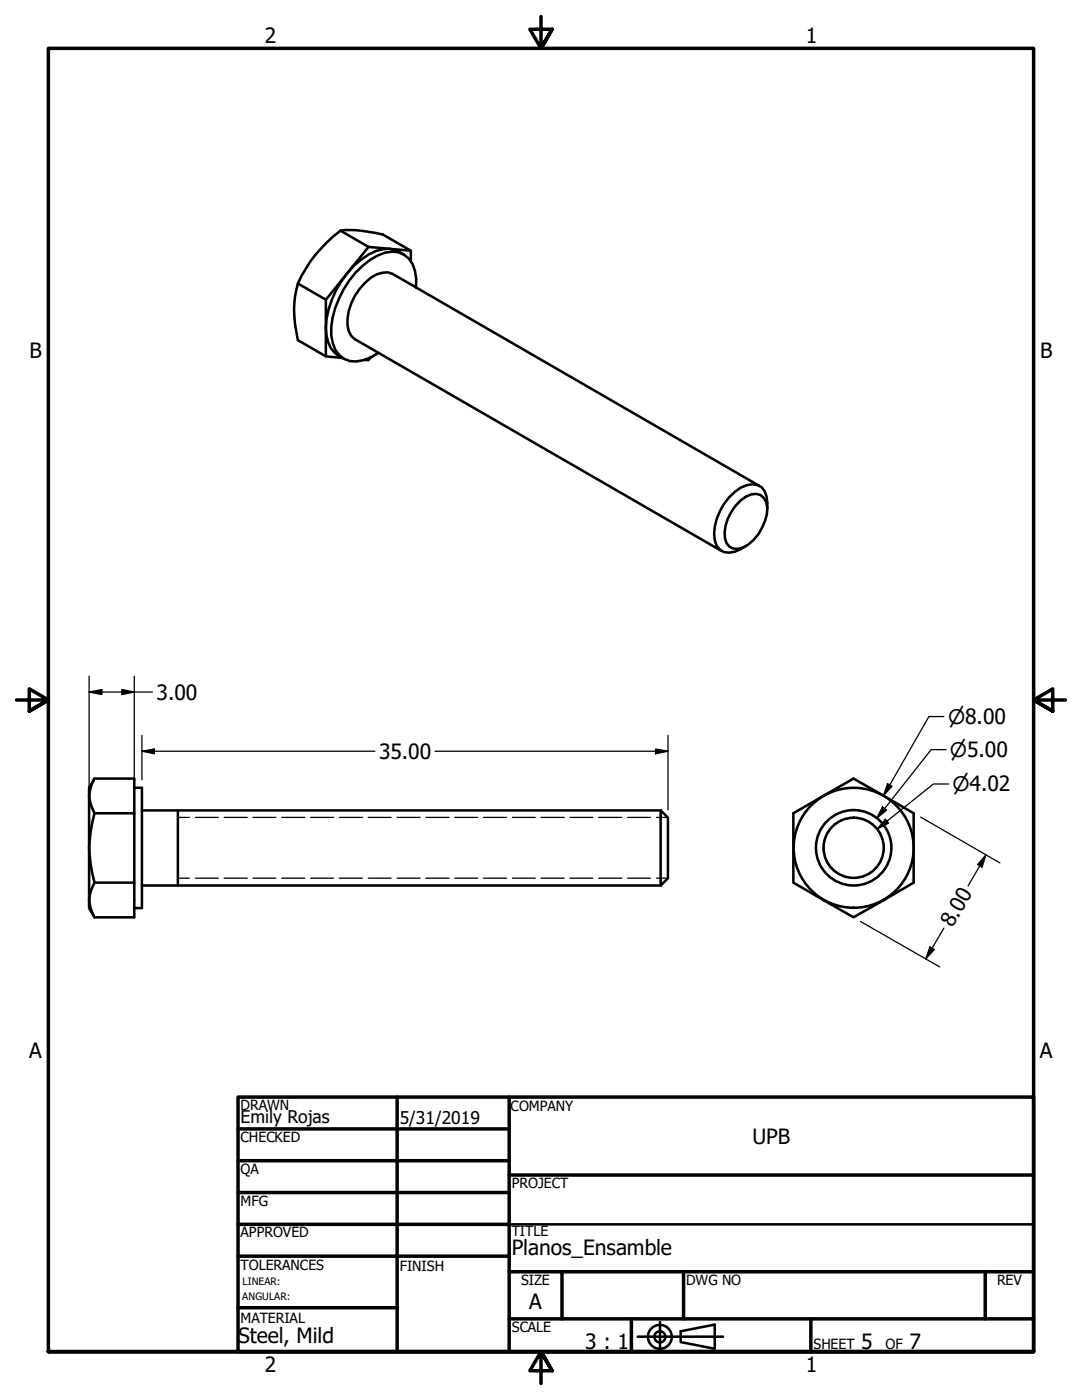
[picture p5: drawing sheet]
<svg xmlns="http://www.w3.org/2000/svg" width="216mm" height="279mm" viewBox="0 0 216 279" stroke-linecap="round" stroke-linejoin="round" font-family="sans-serif">
<!-- layer: Hidden Narrow (ANSI) -->
<g fill="none" stroke="#000" stroke-width=".25">
<path d="M35.5 163.1h2.3M35.5 175.3h2.3M39 163.1h4.6M39 175.3h4.6M44.7 163.1h4.6M44.7 175.3h4.6M50.5 163.1h4.6M50.5 175.3h4.6M56.2 163.1h4.6M56.2 175.3h4.6M62 163.1h4.5M62 175.3h4.5"/>
<path d="M67.7 163.1h4.6M67.7 175.3h4.6M73.5 163.1h4.5M73.5 175.3h4.5M79.2 163.1h4.6M79.2 175.3h4.6M85 163.1h4.6M85 175.3h4.6M90.7 163.1h4.6M90.7 175.3h4.6M96.5 163.1h4.6M96.5 175.3h4.6"/>
<path d="M102.2 163.1h4.6M102.2 175.3h4.6M107.9 163.1h4.7M107.9 175.3h4.7M113.7 163.1h4.6M113.7 175.3h4.6M119.4 163.1h4.7M119.4 175.3h4.7M125.2 163.1h4.6M125.2 175.3h4.6M131 163.1h2.3M131 175.3h2.3"/>
<path d="M164.5 171.1l.7 1.4 1 1.1 1 .8M165.3 165.9a5.2 5.2 0 0 0-1 4.2M168.2 174.9a6 6 0 0 0 4.2 0M169.7 163.2a5.9 5.9 0 0 0-3.8 1.8M170.9 163.2a5.9 5.9 0 0 1 3.8 1.8M175.3 165.9a5.2 5.2 0 0 1 1 4.2M176.1 171.1l-.6 1.4-1.1 1.1-1 .8"/>
</g>
<!-- layer: Visible (ANSI) -->
<g fill="none" stroke="#000" stroke-width=".51">
<path d="M65 59.8v5.7M67.9 46l5.6 3.3 8.5 .7M73.5 49.3l-8.5 10.5-5.6-3.2M80.6 50.8a5.5 5.5 0 0 0-5.6-.7 18 18 0 0 0-9.8 13.6l-.2 1.8M82 52.2v-2.2l-5.6-3.2a23.5 23.5 0 0 0-8.5-.8 26.7 26.7 0 0 0-8.5 10.6 21.2 21.2 0 0 0 0 11.3l5.6 3.2M83 57.4a7.7 7.7 0 0 0-1.4-5.8 4.5 4.5 0 0 0-4.8-1.2 16 16 0 0 0-9.2 9.2 12 12 0 0 0-.7 10.2 4.4 4.4 0 0 0 5.6 2.1l1.5-.6 1.5-.9M65 65.5a6.5 6.5 0 0 0 2.5 5.5l1.1 .6M65 65.5v5.6l3.3 .3M74 71.3l-.5 .6-.8-.1M147.8 99.9a3.7 3.7 0 0 1 4-1.1 3.3 3.3 0 0 1 1.2 3.8 9.4 9.4 0 0 1-4.7 6.7 2.43 2.43 0 0 1-3.6-1.9 9 9 0 0 1 3.1-7.5zM151.5 97l-73.1-42.3a4.4 4.4 0 0 0-4.4 .7 11.5 11.5 0 0 0-4.7 9.5l.3 1.2 .5 1 .7 .6 73.2 42.3M153.1 101.6a5.3 5.3 0 0 0-1.1-4.4 3.8 3.8 0 0 0-4.2 .1 11.2 11.2 0 0 0-5.2 10.5 2.9 2.9 0 0 0 4 2.3l2.2-1.1"/>
<path d="M18.9 155.4a6.1 6.1 0 0 0 0 6.9M18.9 155.4h7.9v6.9h-7.9M18.9 155.4l-1.1 1.8v24l1.1 1.9M26.8 157.2h1.5v24h-1.5M18.9 162.3a22.7 22.7 0 0 0 0 13.8 6.1 6.1 0 0 0 0 7M18.9 176.1h7.9M26.8 162.3v20.8h-7.9M28.3 161.7h103.5M28.3 176.7h103.5M35.5 161.7v15M131.8 161.7l1.5 1.5v12.1l-1.5 1.4M131.8 161.7v15"/>
<path d="M158.3 162.3l12-6.9 6 3.4 6 3.5v13.8l-12 7-6-3.5-6-3.5z"/>
<circle cx="170.3" cy="169.2" r="7.5"/>
<circle cx="170.3" cy="169.2" r="6"/>
<circle cx="170.3" cy="169.2" r="12"/>
</g>
<!-- layer: Border (ANSI) -->
<g fill="none" stroke="#000" stroke-width=".7">
<path d="M107.9 3.3v6.4l-2.2-3.9h4.5l-2.3 3.9 2.3-3.9M3.3 139.7h6.4l-3.9-2.2v4.4l3.9-2.2-3.9 2.2M212.6 139.7h-6.4l3.9-2.2v4.4l-3.9-2.2 3.9 2.2M47.5 218.9h158.7v50.8h-158.7zM79.2 218.9v50.8M101.6 218.9v50.8M47.5 225.3h54.1M47.5 231.6h54.1M47.5 238h54.1M101.6 234.5h104.6M47.5 244.3h54.1M47.5 250.7h54.1"/>
<path d="M101.6 253.8h104.6M112.1 253.8v9.4M136.4 253.8v9.4M196.6 253.8v9.4M9.7 269.7v-260h196.5v260h-196.5h196.5M47.5 261h31.7M101.6 263.2h104.6M110.2 273.6l-2.3-3.9 2.3 3.9h-4.5l2.2-3.9v6.4M126 263.2v6.5M161.8 263.2v6.5"/>
</g>
<!-- layer: Title (ANSI) -->
<g fill="none" stroke="#000" stroke-width=".51">
<path d="M101.6 244.3h104.6M127.3 266.8h17M131.7 263.8v5.6M135.8 265.7l6.8-1.3v4.8l-6.8-1.4z"/>
<circle cx="131.7" cy="266.8" r="2.38"/>
<circle cx="131.7" cy="266.8" r="1.11"/>
</g>
<!-- layer: Dimension (ANSI) -->
<g fill="none" stroke="#000" stroke-width=".25">
<path d="M17.8 138.1l2.5-.5v1zM17.8 138.1h12.6M17.8 134.9v22.3M24.3 137.6l2.5 .5-2.5 .5zM26.8 134.9v25.8M28.3 149.9l2.5-.4v.9zM28.3 149.9h46.5M28.3 146.7v8.9M86.8 149.9h46.5M130.8 149.5l2.5 .4-2.5 .5zM133.3 146.7v14.9M177.1 156.4l.9 .5-1.7 1.9z"/>
<path d="M188.3 143h-2.9l-9.1 15.8M188.8 149.6h-3l-10.9 13.7M189.3 156.5h-3.1l-11.2 9M176.1 161l.8 .7-2 1.6zM176.7 163.5l.6 .8-2.3 1.2zM183.7 163.1l15.8 9.1M196.7 170.6l-.7 2.4-.9-.5zM196.7 170.6l-3.5 6.2M171.7 183.9l15.8 9.1M185.5 189l.9 .5-1.7 1.9zM188.3 185.2l-3.6 6.2"/>
</g>
<g fill="#000">
<path d="M17.8 138.1l2.5-.5v1z" fill-rule="evenodd"/>
<path d="M24.3 137.6l2.5 .5-2.5 .5z" fill-rule="evenodd"/>
<path d="M28.3 149.9l2.5-.4v.9z" fill-rule="evenodd"/>
<path d="M130.8 149.5l2.5 .4-2.5 .5z" fill-rule="evenodd"/>
<path d="M177.1 156.4l.9 .5-1.7 1.9z" fill-rule="evenodd"/>
<path d="M176.1 161l.8 .7-2 1.6z" fill-rule="evenodd"/>
<path d="M176.7 163.5l.6 .8-2.3 1.2z" fill-rule="evenodd"/>
<path d="M196.7 170.6l-.7 2.4-.9-.5z" fill-rule="evenodd"/>
<path d="M185.5 189l.9 .5-1.7 1.9z" fill-rule="evenodd"/>
</g>
<g font-size="4.2">
<text x="52.8" y="8.6">2</text>
<text x="160.8" y="8.6">1</text>
<text x="5.9" y="71.4">B</text>
<text x="207.6" y="71.4">B</text>
<text x="31.2" y="139.6">3.00</text>
<text x="75.6" y="151.4">35.00</text>
<text x="190.1" y="185.3" transform="rotate(-60 190.1 185.3)">8.00</text>
<text x="5.8" y="211.1">A</text>
<text x="207.5" y="211.1">A</text>
<text x="150.2" y="228.2">UPB</text>
<text x="102.1" y="250.4">Planos_Ensamble</text>
<text x="105.6" y="261.3">A</text>
<text x="47.5" y="268">Steel, Mild</text>
<text x="116.8" y="269.2">3 : 1</text>
<text x="171.8" y="269.2">5</text>
<text x="181.5" y="269.2">7</text>
<text x="52.8" y="273.8">2</text>
<text x="160.8" y="273.8">1</text>
</g>
<g font-size="4">
<text x="189.2" y="144.5">⌀8.00</text>
<text x="189.5" y="151.1">⌀5.00</text>
<text x="190.1" y="157.9">⌀4.02</text>
</g>
<g font-size="3.5">
<text x="48" y="224.1">Emily Rojas</text>
<text x="79.8" y="224.2">5/31/2019</text>
</g>
<g font-size="2.8">
<text x="48" y="221.5">DRAWN</text>
<text x="101.9" y="221.7">COMPANY</text>
<text x="48" y="227.9">CHECKED</text>
<text x="48" y="234.3">QA</text>
<text x="102.1" y="237.1">PROJECT</text>
<text x="48" y="240.6">MFG</text>
<text x="48" y="247">APPROVED</text>
<text x="102.1" y="246.7">TITLE</text>
<text x="48" y="253.4">TOLERANCES</text>
<text x="79.8" y="253.6">FINISH</text>
<text x="104" y="256.4">SIZE</text>
<text x="136.9" y="256.4">DWG NO</text>
<text x="198.9" y="256.3">REV</text>
<text x="48" y="264.1">MATERIAL</text>
<text x="102.1" y="265.8">SCALE</text>
<text x="162.3" y="269.2">SHEET</text>
<text x="176.7" y="269.2">OF</text>
</g>
<g font-size="2">
<text x="48.4" y="256.5">LINEAR:</text>
<text x="48.3" y="259.5">ANGULAR:</text>
</g>
</svg>
